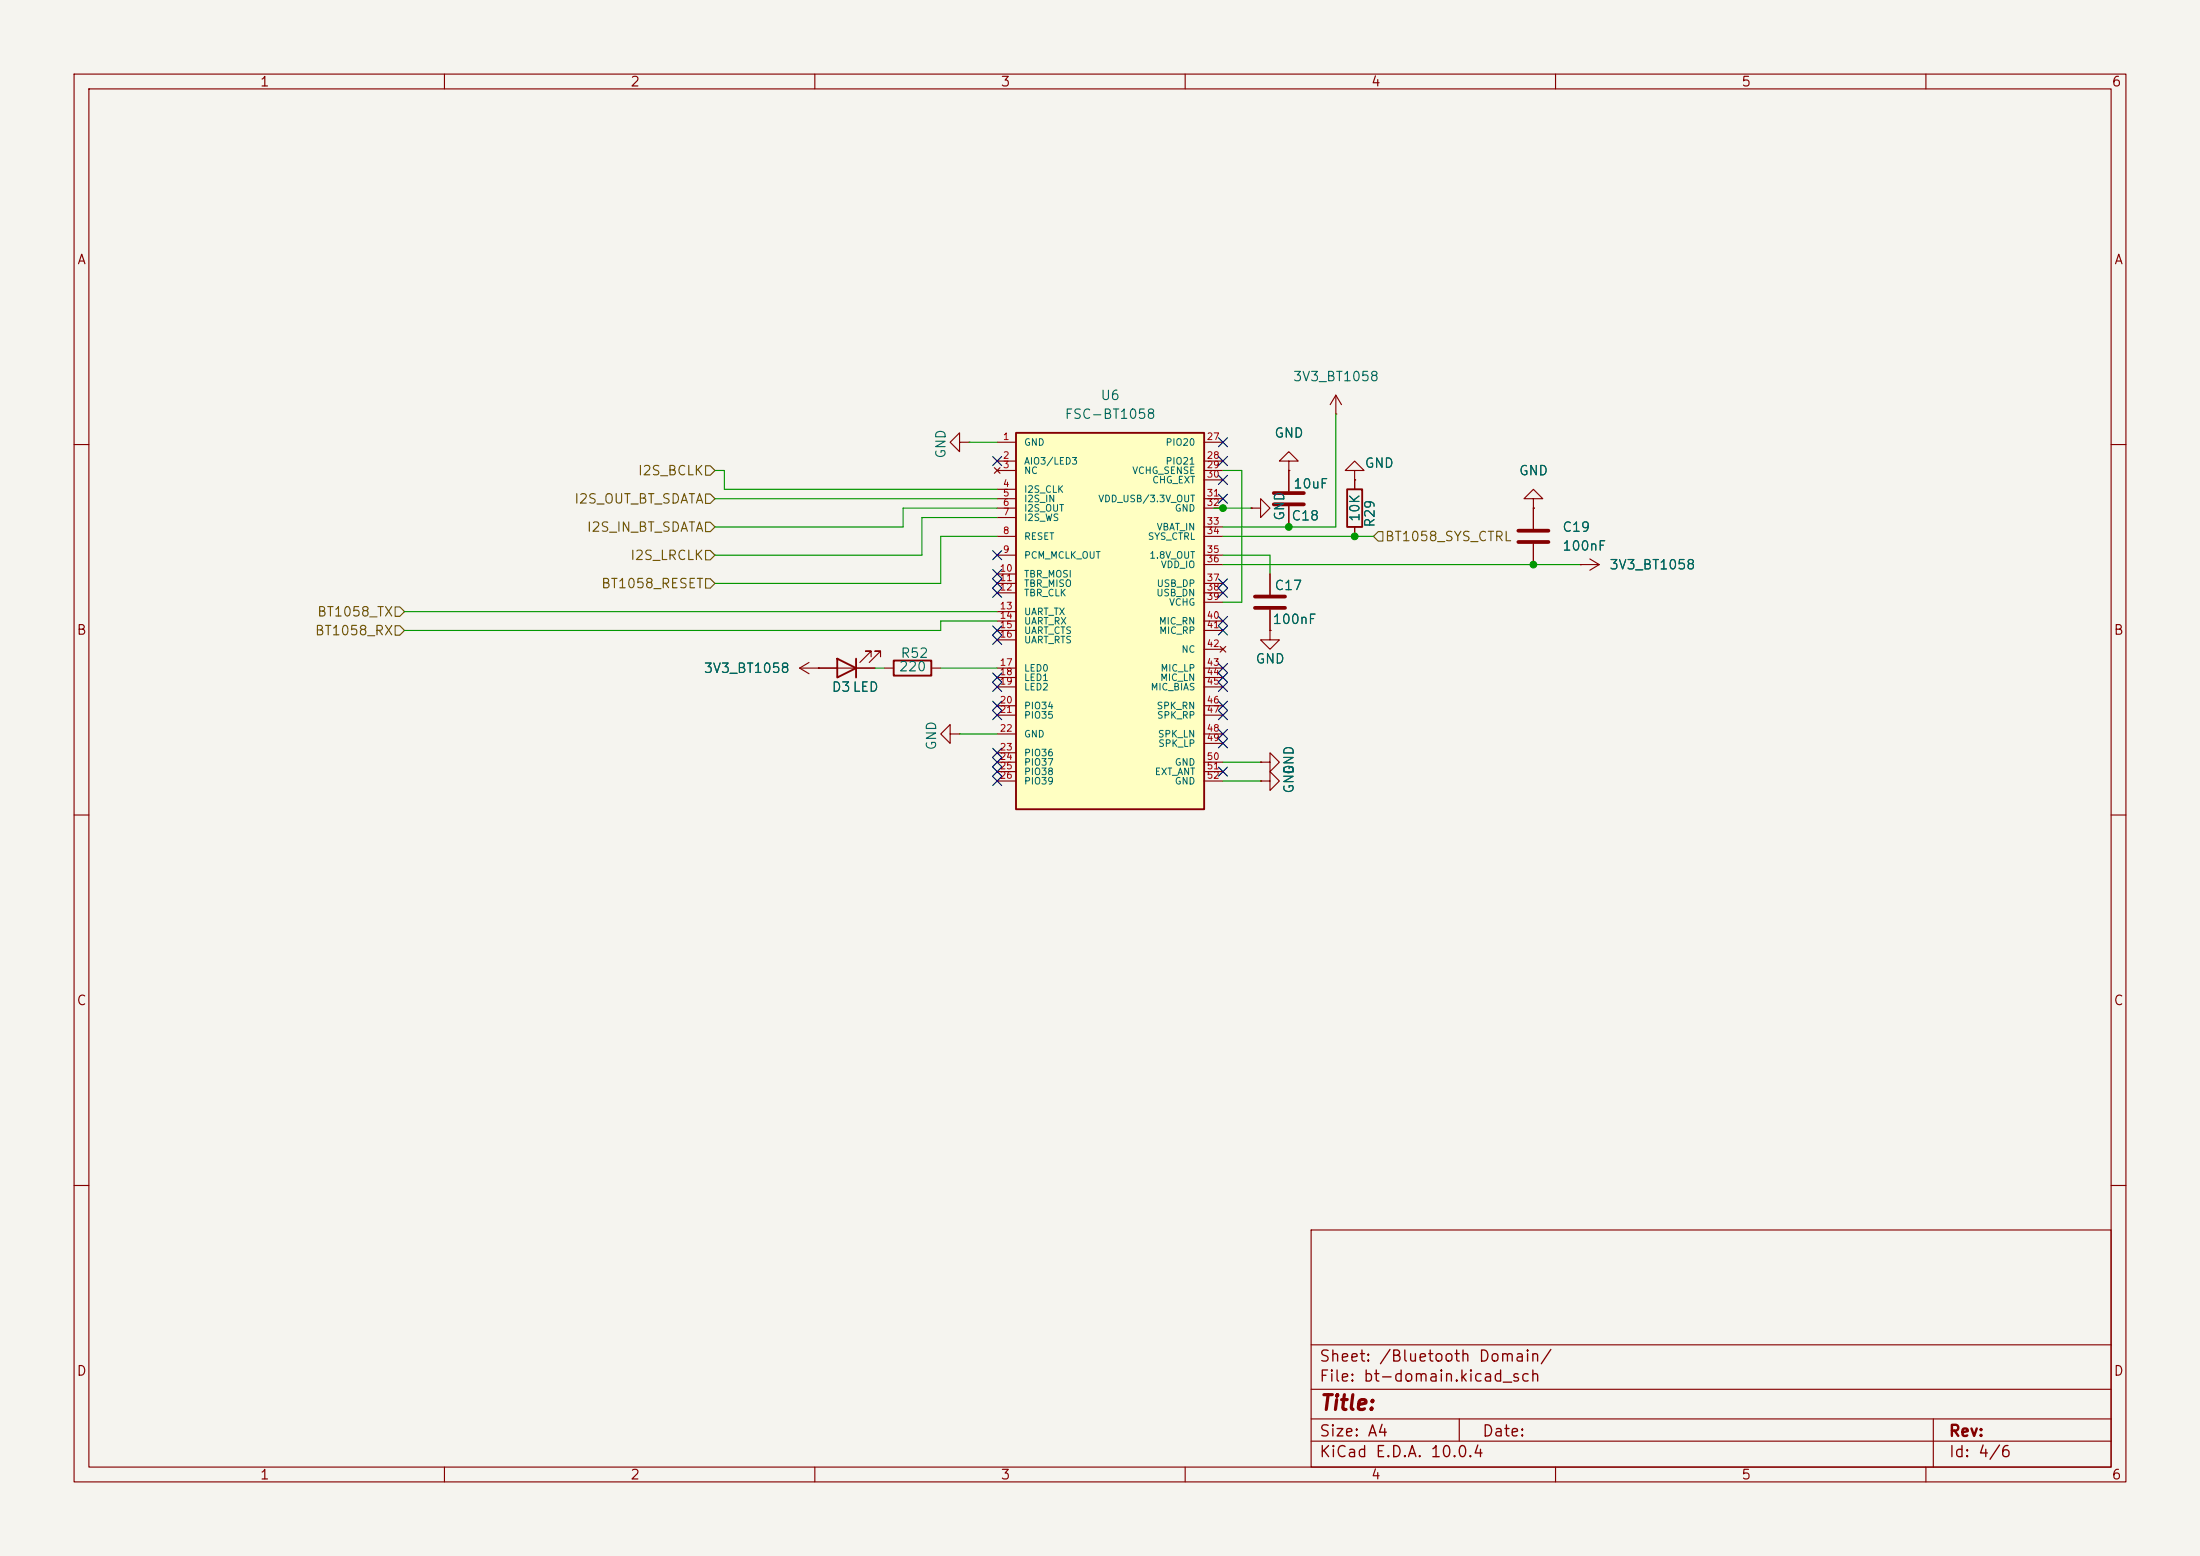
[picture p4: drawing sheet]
<svg xmlns="http://www.w3.org/2000/svg" width="297mm" height="210mm" viewBox="0 0 297 210" stroke-linecap="round" stroke-linejoin="round" font-family="sans-serif">
<path d="M0 0h297v210h-297z" fill="#f5f4ef" stroke="#f5f4ef" stroke-width=".14"/>
<g fill="none" stroke="#840000" stroke-width=".15">
<path d="M10 10h277v190h-277zM12 12h273v186h-273zM60 10v2M110 10v2M160 10v2M210 10v2M260 10v2M10 60h2M182.9 64.8v1.2M182.9 71.1v1.3M285 60h2M119.4 90.2h1.2"/>
<path d="M125.7 90.2h1.3M10 110h2M285 110h2M10 160h2M177 166h108v32h-108zM285 160h2M60 198v2M110 198v2M160 198v2M177 194.5h108M177 191.5h108M177 187.5h108"/>
<path d="M177 181.5h108M197 191.5v3M210 198v2M260 198v2M261 191.5v6.5"/>
</g>
<path d="M181.9 66h2v5.1h-2zM120.6 89.2h5.1v2h-5.1z" fill="none" stroke="#840000" stroke-width=".25"/>
<path d="M137.2 58.4h25.4v50.8h-25.4z" fill="#ffffc2"/>
<path d="M137.2 58.4h25.4v50.8h-25.4zM113 88.9l2.6 1.3-2.6 1.2zM115.6 88.9v2.5" fill="none" stroke="#840000" stroke-width=".25"/>
<g fill="none" stroke="#840000" stroke-width=".15">
<path d="M129.5 59.7v-1.3l-1.2 1.3 1.2 1.3v-1.3h1.3M130.8 59.7h.1M134.6 59.7h2.6M162.6 59.7h2.5M180.3 55.9h.1M180.3 53.3l-.7 1.3M180.3 53.3l.8 1.3M180.3 53.3v2.6M134.2 63.1l.8 .8M134.6 62.2h2.6M134.6 63.5h2.6M134.6 66h2.6"/>
<path d="M134.6 67.3h2.6M134.6 68.6h2.6M134.6 69.9h2.6M134.6 72.4h2.6M134.6 74.9h2.6M134.6 77.5h2.6M134.6 78.7h2.6M135 63.1l-.8 .8M162.6 62.2h2.5M162.6 63.5h2.5M162.6 67.3h2.5M162.6 68.6h2.5"/>
<path d="M162.6 72.4h2.5M162.6 74.9h2.5M162.6 78.7h2.5M162.6 64.8h2.5M162.6 71.1h2.5M162.6 76.2h2.5M168.9 68.6h1.3v-1.3l1.2 1.3-1.2 1.3v-1.3M168.9 68.6h.1M171.4 77.5v2.8M174 62.2h-1.3l1.3-1.2 1.3 1.2h-1.3v1.3M174 63.5h.1M174 63.5v2.8"/>
<path d="M174 68.3v2.8M182.9 63.5h1.2l-1.2-1.3-1.3 1.3h1.3v1.3M182.9 64.8h.1M182.9 64.8v1.2M182.9 71.1v1.3M207 67.3h1.3l-1.3-1.3-1.3 1.3h1.3v1.3M207 68.6h.1M207 68.6v2.8M207 73.4v2.8M213.4 76.2h.1M213.4 76.2h2.5M214.6 75.4l1.3 .8"/>
<path d="M215.9 76.2l-1.3 .8M107.9 90.2h10.2M107.9 90.2l1.3 .7M109.2 89.4l-1.3 .8M110.5 90.2h.1M117.6 88.6v-.7h-.8h.8l-1.5 1.5M118.9 88.6v-.7h-.8h.8l-1.6 1.5M128.3 99.1v-1.3l-1.3 1.3 1.3 1.2v-1.2h1.2M129.5 99.1h.1M134.6 80h2.6M134.6 82.6h2.6M134.6 83.8h2.6"/>
<path d="M134.6 85.1h2.6M134.6 86.4h2.6M134.6 90.2h2.6M134.6 91.4h2.6M134.6 92.7h2.6M134.6 95.3h2.6M134.6 96.5h2.6M134.6 99.1h2.6M162.6 80h2.5M162.6 83.8h2.5M162.6 85.1h2.5M162.6 90.2h2.5"/>
<path d="M162.6 91.4h2.5M162.6 92.7h2.5M162.6 95.3h2.5M162.6 96.5h2.5M162.6 99.1h2.5M162.6 81.3h2.5M162.6 87.6h2.5M164.7 87.2l.8 .8M165.5 87.2l-.8 .8M171.4 85.1v1.3h1.3l-1.3 1.2-1.2-1.2h1.2M171.4 85.1h.1M171.4 82.3v2.8"/>
<path d="M134.6 101.6h2.6M134.6 102.9h2.6M134.6 104.1h2.6M134.6 105.4h2.6M162.6 102.9h2.5M162.6 104.1h2.5M162.6 105.4h2.5M162.6 100.3h2.5M170.2 105.4h1.2v-1.3l1.3 1.3-1.3 1.3v-1.3M170.2 105.4h.1M170.2 102.9h1.2v-1.3l1.3 1.3-1.3 1.2v-1.2M170.2 102.9h.1"/>
</g>
<path d="M172 68.1h4M172 66.5h4M205 71.6h4M205 73.2h4M169.4 80.5h4.1M169.4 82h4.1" fill="none" stroke="#840000" stroke-width=".51"/>
<path d="M95.2 62.9h.7l.6 .6-.6 .6h-.7zM95.2 74.3h.7l.6 .6-.6 .7h-.7zM95.2 70.5h.7l.6 .6-.6 .7h-.7zM95.2 66.7h.7l.6 .6-.6 .6h-.7zM95.2 78.1h.7l.6 .6-.6 .7h-.7zM186.1 71.8h.6v1.2h-.6l-.7-.6zM53.3 81.9h.7l.6 .7-.6 .6h-.7zM53.3 84.5h.7l.6 .6-.6 .6h-.7z" fill="none" stroke="#725600" stroke-width=".15"/>
<g fill="none" stroke="#009600" stroke-width=".15">
<path d="M130.8 59.7h3.8M180.3 55.9v15.2h-15.2M96.5 67.3h38.1M96.5 63.5h1.3v2.5h36.8M134.6 68.6h-12.7v2.5h-25.4M134.6 72.4h-7.6v6.3h-30.5M134.6 69.9h-10.1v5h-28M163.8 68.6h5.1M165.1 72.4h20.3M165.1 74.9h6.3v2.6M165.1 63.5h2.5v17.8h-2.5M165.1 76.2h48.3"/>
<path d="M54.6 82.6h80M118.1 90.2h1.3M127 90.2h7.6M129.5 99.1h5.1M134.6 83.8h-7.6v1.3h-72.4M165.1 102.9h5.1M165.1 105.4h5.1"/>
</g>
<g fill="none" stroke="#000084" stroke-width=".15">
<path d="M164.5 59.1l1.2 1.2M165.7 59.1l-1.2 1.2M134 61.6l1.2 1.2M134 79.4l1.2 1.2M134 76.9l1.2 1.2M134 74.3l1.2 1.2M134 78.1l1.2 1.2M135.2 61.6l-1.2 1.2M135.2 79.4l-1.2 1.2M135.2 76.9l-1.2 1.2M135.2 74.3l-1.2 1.2M135.2 78.1l-1.2 1.2"/>
<path d="M164.5 61.6l1.2 1.2M164.5 66.7l1.2 1.2M164.5 64.2l1.2 1.2M164.5 79.4l1.2 1.2M164.5 78.1l1.2 1.2M165.7 64.2l-1.2 1.2M165.7 61.6l-1.2 1.2M165.7 66.7l-1.2 1.2M165.7 79.4l-1.2 1.2M165.7 78.1l-1.2 1.2M134 94.6l1.2 1.3M134 84.5l1.2 1.2"/>
<path d="M134 85.8l1.2 1.2M134 95.9l1.2 1.2M134 90.8l1.2 1.2M134 92.1l1.2 1.2M135.2 94.6l-1.2 1.3M135.2 92.1l-1.2 1.2M135.2 84.5l-1.2 1.2M135.2 85.8l-1.2 1.2M135.2 95.9l-1.2 1.2M135.2 90.8l-1.2 1.2M164.5 94.6l1.2 1.3M164.5 95.9l1.2 1.2"/>
<path d="M164.5 92.1l1.2 1.2M164.5 99.7l1.2 1.2M164.5 98.5l1.2 1.2M164.5 83.2l1.2 1.2M164.5 84.5l1.2 1.2M164.5 89.6l1.2 1.2M164.5 90.8l1.2 1.2M165.7 94.6l-1.2 1.3M165.7 95.9l-1.2 1.2M165.7 92.1l-1.2 1.2M165.7 99.7l-1.2 1.2M165.7 98.5l-1.2 1.2"/>
<path d="M165.7 83.2l-1.2 1.2M165.7 84.5l-1.2 1.2M165.7 89.6l-1.2 1.2M165.7 90.8l-1.2 1.2M134 102.3l1.2 1.2M134 104.8l1.2 1.2M134 101l1.2 1.2M134 103.5l1.2 1.2M135.2 102.3l-1.2 1.2M135.2 104.8l-1.2 1.2M135.2 101l-1.2 1.2M135.2 103.5l-1.2 1.2"/>
<path d="M164.5 103.5l1.2 1.2M165.7 103.5l-1.2 1.2"/>
</g>
<g fill="#009600" stroke="#009600" stroke-width=".14">
<circle cx="174" cy="71.1" r=".46"/>
<circle cx="207" cy="76.2" r=".46"/>
<circle cx="165.1" cy="68.6" r=".46"/>
<circle cx="182.9" cy="72.4" r=".46"/>
</g>
<text font-size="2" fill="#840000" x="178" y="190.8">Title:</text>
<g font-size="1.5" fill="#840000">
<text x="178" y="184.2">Sheet: /Bluetooth Domain/</text>
<text x="178" y="186.9">File: bt-domain.kicad_sch</text>
<text x="178" y="197.1">KiCad E.D.A. 10.0.4</text>
<text x="178" y="194.3">Size: A4</text>
<text x="200" y="194.3">Date:</text>
<text x="263" y="194.3">Rev:</text>
<text x="263" y="197.1">Id: 4/6</text>
</g>
<g font-size="1.3" fill="#840000">
<text x="35" y="12">1</text>
<text x="85" y="12">2</text>
<text x="135" y="12">3</text>
<text x="185" y="12">4</text>
<text x="235" y="12">5</text>
<text x="285" y="12">6</text>
<text x="10.3" y="36">A</text>
<text x="285.3" y="36">A</text>
<text x="10.3" y="86">B</text>
<text x="285.3" y="86">B</text>
<text x="10.3" y="136">C</text>
<text x="285.3" y="136">C</text>
<text x="10.3" y="186">D</text>
<text x="285.3" y="186">D</text>
<text x="35" y="200">1</text>
<text x="85" y="200">2</text>
<text x="135" y="200">3</text>
<text x="185" y="200">4</text>
<text x="235" y="200">5</text>
<text x="285" y="200">6</text>
</g>
<g font-size="1.3" fill="#006464">
<text x="174.5" y="51.8">3V3_BT1058</text>
<text x="143.7" y="56.9">FSC-BT1058</text>
<text x="148.5" y="54.3">U6</text>
<text x="172" y="59.4">GND</text>
<text x="128" y="62" transform="rotate(-90 128 62)">GND</text>
<text x="184.1" y="63.5">GND</text>
<text x="205" y="64.5">GND</text>
<text x="173.7" y="70.4" transform="rotate(-90 173.7 70.4)">GND</text>
<text x="174.3" y="70.6">C18</text>
<text x="174.5" y="66.2">10uF</text>
<text x="183.9" y="70.5" transform="rotate(-90 183.9 70.5)">10K</text>
<text x="185.9" y="71.3" transform="rotate(-90 185.9 71.3)">R29</text>
<text x="210.8" y="74.6">100nF</text>
<text x="210.8" y="72.1">C19</text>
<text x="217.2" y="77.2">3V3_BT1058</text>
<text x="172" y="80">C17</text>
<text x="121.5" y="89.1">R52</text>
<text x="169.4" y="89.9">GND</text>
<text x="171.7" y="84.5">100nF</text>
<text x="94.9" y="91.1">3V3_BT1058</text>
<text x="112.2" y="93.7">D3LED</text>
<text x="121.3" y="90.9">220</text>
<text x="126.7" y="101.4" transform="rotate(-90 126.7 101.4)">GND</text>
<text x="175" y="107.2" transform="rotate(-90 175 107.2)">GND</text>
</g>
<g font-size="1.3" fill="#725600">
<text x="86" y="64.5">I2S_BCLK</text>
<text x="77.4" y="68.3">I2S_OUT_BT_SDATA</text>
<text x="79.1" y="72.1">I2S_IN_BT_SDATA</text>
<text x="85" y="75.9">I2S_LRCLK</text>
<text x="186.9" y="73.4">BT1058_SYS_CTRL</text>
<text x="42.7" y="83.5">BT1058_TX</text>
<text x="81.1" y="79.7">BT1058_RESET</text>
<text x="42.4" y="86.1">BT1058_RX</text>
</g>
<g font-size=".9" fill="#a90000">
<text x="135.3" y="59.6">1</text>
<text x="162.8" y="59.6">27</text>
<text x="135.3" y="62.1">2</text>
<text x="135.3" y="63.4">3</text>
<text x="135.3" y="65.9">4</text>
<text x="162.8" y="62.1">28</text>
<text x="162.8" y="63.4">29</text>
<text x="162.8" y="64.7">30</text>
<text x="135.3" y="67.2">5</text>
<text x="135.3" y="68.5">6</text>
<text x="135.3" y="69.8">7</text>
<text x="162.8" y="67.2">31</text>
<text x="162.8" y="68.5">32</text>
<text x="162.8" y="71">33</text>
<text x="134.9" y="77.4">10</text>
<text x="135.3" y="72.3">8</text>
<text x="135.3" y="74.8">9</text>
<text x="162.8" y="72.3">34</text>
<text x="162.8" y="74.8">35</text>
<text x="162.8" y="76.1">36</text>
<text x="134.9" y="78.6">11</text>
<text x="134.9" y="79.9">12</text>
<text x="134.9" y="82.5">13</text>
<text x="134.9" y="83.7">14</text>
<text x="162.8" y="78.6">37</text>
<text x="162.8" y="79.9">38</text>
<text x="162.8" y="81.2">39</text>
<text x="162.8" y="83.7">40</text>
<text x="134.9" y="85">15</text>
<text x="134.9" y="86.3">16</text>
<text x="162.8" y="85">41</text>
<text x="162.8" y="87.5">42</text>
<text x="134.9" y="90.1">17</text>
<text x="134.9" y="91.3">18</text>
<text x="134.9" y="92.6">19</text>
<text x="134.9" y="95.2">20</text>
<text x="162.8" y="90.1">43</text>
<text x="162.8" y="91.3">44</text>
<text x="162.8" y="92.6">45</text>
<text x="162.8" y="95.2">46</text>
<text x="134.9" y="96.4">21</text>
<text x="134.9" y="99">22</text>
<text x="134.9" y="101.5">23</text>
<text x="162.8" y="96.4">47</text>
<text x="162.8" y="99">48</text>
<text x="162.8" y="100.2">49</text>
<text x="134.9" y="102.8">24</text>
<text x="134.9" y="104">25</text>
<text x="134.9" y="105.3">26</text>
<text x="162.8" y="102.8">50</text>
<text x="162.8" y="104">51</text>
<text x="162.8" y="105.3">52</text>
</g>
<g font-size=".9" fill="#006464">
<text x="138.2" y="60.4">GND</text>
<text x="138.2" y="62.9">AIO3/LED3</text>
<text x="138.2" y="64.2">NC</text>
<text x="152.8" y="64.2">VCHG_SENSE</text>
<text x="155.5" y="65.5">CHG_EXT</text>
<text x="157.3" y="60.4">PIO20</text>
<text x="157.3" y="62.9">PIO21</text>
<text x="138.2" y="66.7">I2S_CLK</text>
<text x="138.2" y="68">I2S_IN</text>
<text x="138.2" y="69.3">I2S_OUT</text>
<text x="138.2" y="70.5">I2S_WS</text>
<text x="148.2" y="68">VDD_USB/3.3V_OUT</text>
<text x="156.1" y="71.8">VBAT_IN</text>
<text x="158.5" y="69.3">GND</text>
<text x="138.2" y="73.1">RESET</text>
<text x="138.2" y="75.6">PCM_MCLK_OUT</text>
<text x="154.9" y="73.1">SYS_CTRL</text>
<text x="155.1" y="75.6">1.8V_OUT</text>
<text x="156.6" y="76.9">VDD_IO</text>
<text x="138.2" y="78.2">TBR_MOSI</text>
<text x="138.2" y="79.4">TBR_MISO</text>
<text x="138.2" y="80.7">TBR_CLK</text>
<text x="138.2" y="83.2">UART_TX</text>
<text x="156" y="80.7">USB_DN</text>
<text x="156.1" y="79.4">USB_DP</text>
<text x="157.8" y="82">VCHG</text>
<text x="138.2" y="84.5">UART_RX</text>
<text x="138.2" y="85.8">UART_CTS</text>
<text x="138.2" y="87">UART_RTS</text>
<text x="156.4" y="84.5">MIC_RN</text>
<text x="156.4" y="85.8">MIC_RP</text>
<text x="159.4" y="88.3">NC</text>
<text x="138.2" y="90.9">LED0</text>
<text x="138.2" y="92.1">LED1</text>
<text x="138.2" y="93.4">LED2</text>
<text x="138.2" y="95.9">PIO34</text>
<text x="155.3" y="93.4">MIC_BIAS</text>
<text x="156.1" y="95.9">SPK_RN</text>
<text x="156.6" y="92.1">MIC_LN</text>
<text x="156.6" y="90.9">MIC_LP</text>
<text x="138.2" y="97.2">PIO35</text>
<text x="138.2" y="99.7">GND</text>
<text x="156.1" y="97.2">SPK_RP</text>
<text x="156.3" y="99.7">SPK_LN</text>
<text x="156.3" y="101">SPK_LP</text>
<text x="138.2" y="102.3">PIO36</text>
<text x="138.2" y="103.6">PIO37</text>
<text x="138.2" y="104.8">PIO38</text>
<text x="138.2" y="106.1">PIO39</text>
<text x="155.8" y="104.8">EXT_ANT</text>
<text x="158.5" y="103.6">GND</text>
<text x="158.5" y="106.1">GND</text>
</g>
</svg>
